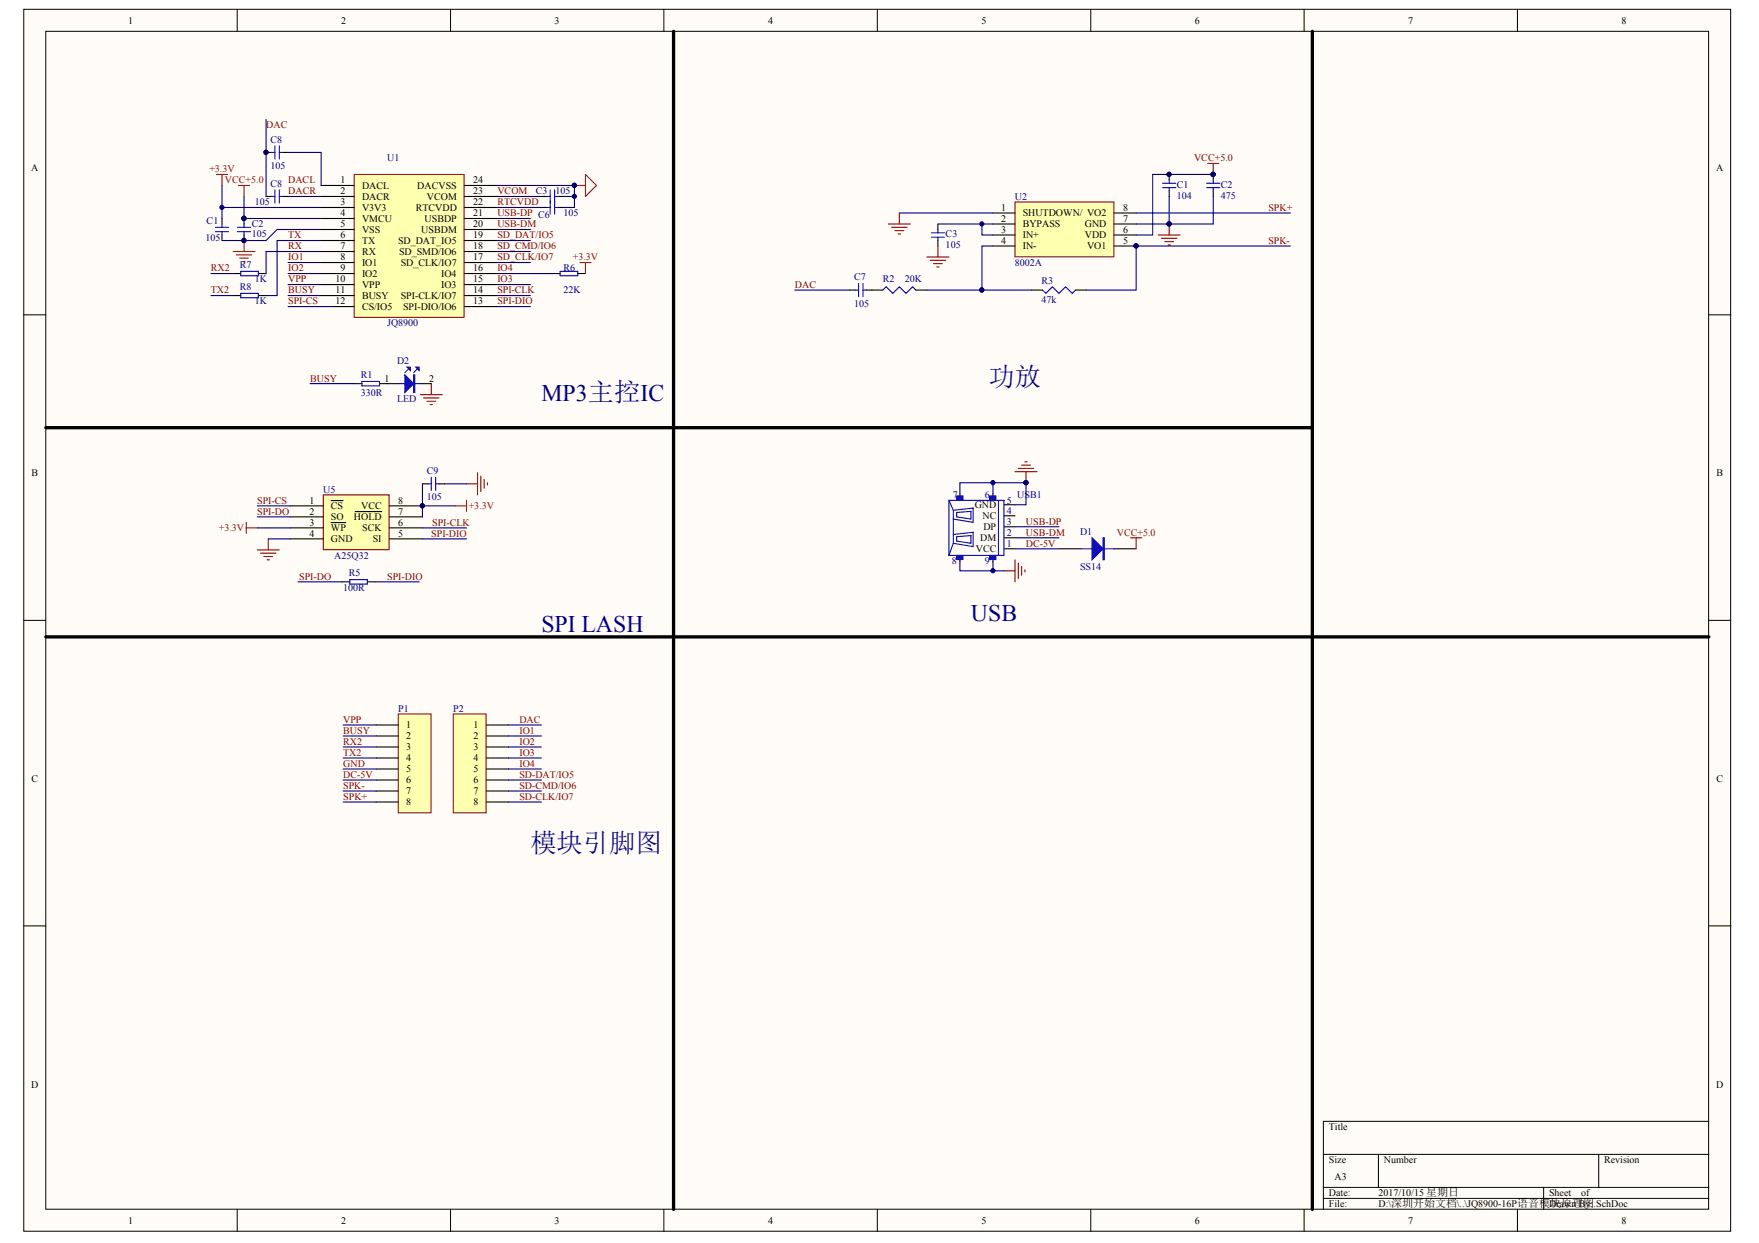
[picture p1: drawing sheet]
# Altium schematic sheet JQ8900-16P语音模块原理图v1.1.SchDoc
size A3

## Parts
(Parts that share a designator on the sheet are numbered #1, #2 ... from top to bottom, then left to right.)
C1#1  104  [C0603]
C1#2  105  [C0603]
C2#1  475  [C0603]
C2#2  105  [C0603]
C3#1  105  [C0603]
C3#2  105  [C0603]
C6  105  [C0603]
C7  105  [C0603]
C8#1  105  [C0603]
C8#2  105  [C0603]
C9  105  [C0603]
D1  SS14  [SOD123-1]
D2  LED  [0603]
P1  Header 8  [HDR1X8]  (value not drawn)
P2  Header 8  [HDR1X8]  (value not drawn)
R1  330R  [R0603]
R2  20K  [R0603]
R3  47k  [R0603]
R5  100R  [R0603]
R6  22K  [R0603]
R7  1K  [R0603]
R8  1K  [R0603]
U1  JQ8900
U2  8002A  [SOP_8]
U5  A25Q32  [W25X16]
USB1  USB-5PIN  [USB-5PIN]  (value not drawn)

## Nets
+3.3V: C1#2.1 C9.1 R6.1 U1.3(V3V3) U5.3(~{WP}) U5.7(~{HOLD}) U5.8(VCC)
GND: C1#1.1 C1#2.2 C2#1.1 C2#2.2 C3#2.1 C9.2 D2.2 P1.5 U1.5(VSS) U2.1(SHUTDOWN/) U2.7(GND) U5.4(GND) USB1.5(GND) USB1.6 USB1.7 USB1.8 USB1.9
SGND: C3#1.2 C6.2 U1.24(DACVSS)
VCC+5.0: C1#1.2 C2#1.2 C2#2.1 D1.2(K) U1.4(VMCU) U2.6(VDD)
BUSY: P1.2 R1.2 U1.11(BUSY)
DAC: C7.1 C8#1.1 C8#2.1 P2.1
DACR: C8#2.2 U1.2(DACR)
DC-5V: D1.1(A) P1.6 USB1.1(VCC)
IO1: P2.2 U1.8(IO1)
IO2: P2.3 U1.9(IO2)
IO3: P2.4 U1.15(IO3)
IO4: P2.5 R6.2 U1.16(IO4)
RTCVDD: C6.1 U1.22(RTCVDD)
RX: R7.1 U1.7(RX)
RX2: P1.3 R7.2
SD-CLK/IO7: P2.8
SD-CMD/IO6: P2.7
SD-DAT/IO5: P2.6
SD_CLK/IO7: U1.17(SD_CLK/IO7)
SD_CMD/IO6: U1.18(SD_SMD/IO6)
SD_DAT/IO5: U1.19(SD_DAT_IO5)
SPI-CLK: U1.14(SPI-CLK/IO7) U5.6(SCK)
SPI-CS: U1.12(CS/IO5) U5.1(~{CS})
SPI-DIO: R5.1 U1.13(SPI-DIO/IO6) U5.5(SI)
SPI-DO: R5.2 U5.2(SO)
SPK+: P1.8 U2.8(VO2)
SPK-: P1.7 R3.1 U2.5(VO1)
TX: R8.1 U1.6(TX)
TX2: P1.4 R8.2
USB-DM: U1.20(USBDM) USB1.2(DM)
USB-DP: U1.21(USBDP) USB1.3(DP)
VCOM: C3#1.1 U1.23(VCOM)
VPP: P1.1 U1.10(VPP)
NetC3#2_2: C3#2.2 U2.2(BYPASS) U2.3(IN+)
NetC7_2: C7.2 R2.1
NetC8#1_2: C8#1.2 U1.1(DACL)
NetD2_1: D2.1 R1.1
NetR2_2: R2.2 R3.2 U2.4(IN-)

Not connected (* = marked no-connect by the designer): USB1 4(NC)

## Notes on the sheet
- MP3主控IC
- 功放
- SPI LASH
- USB
- 模块引脚图
- Labels drawn without touching a wire or pin: DACL
